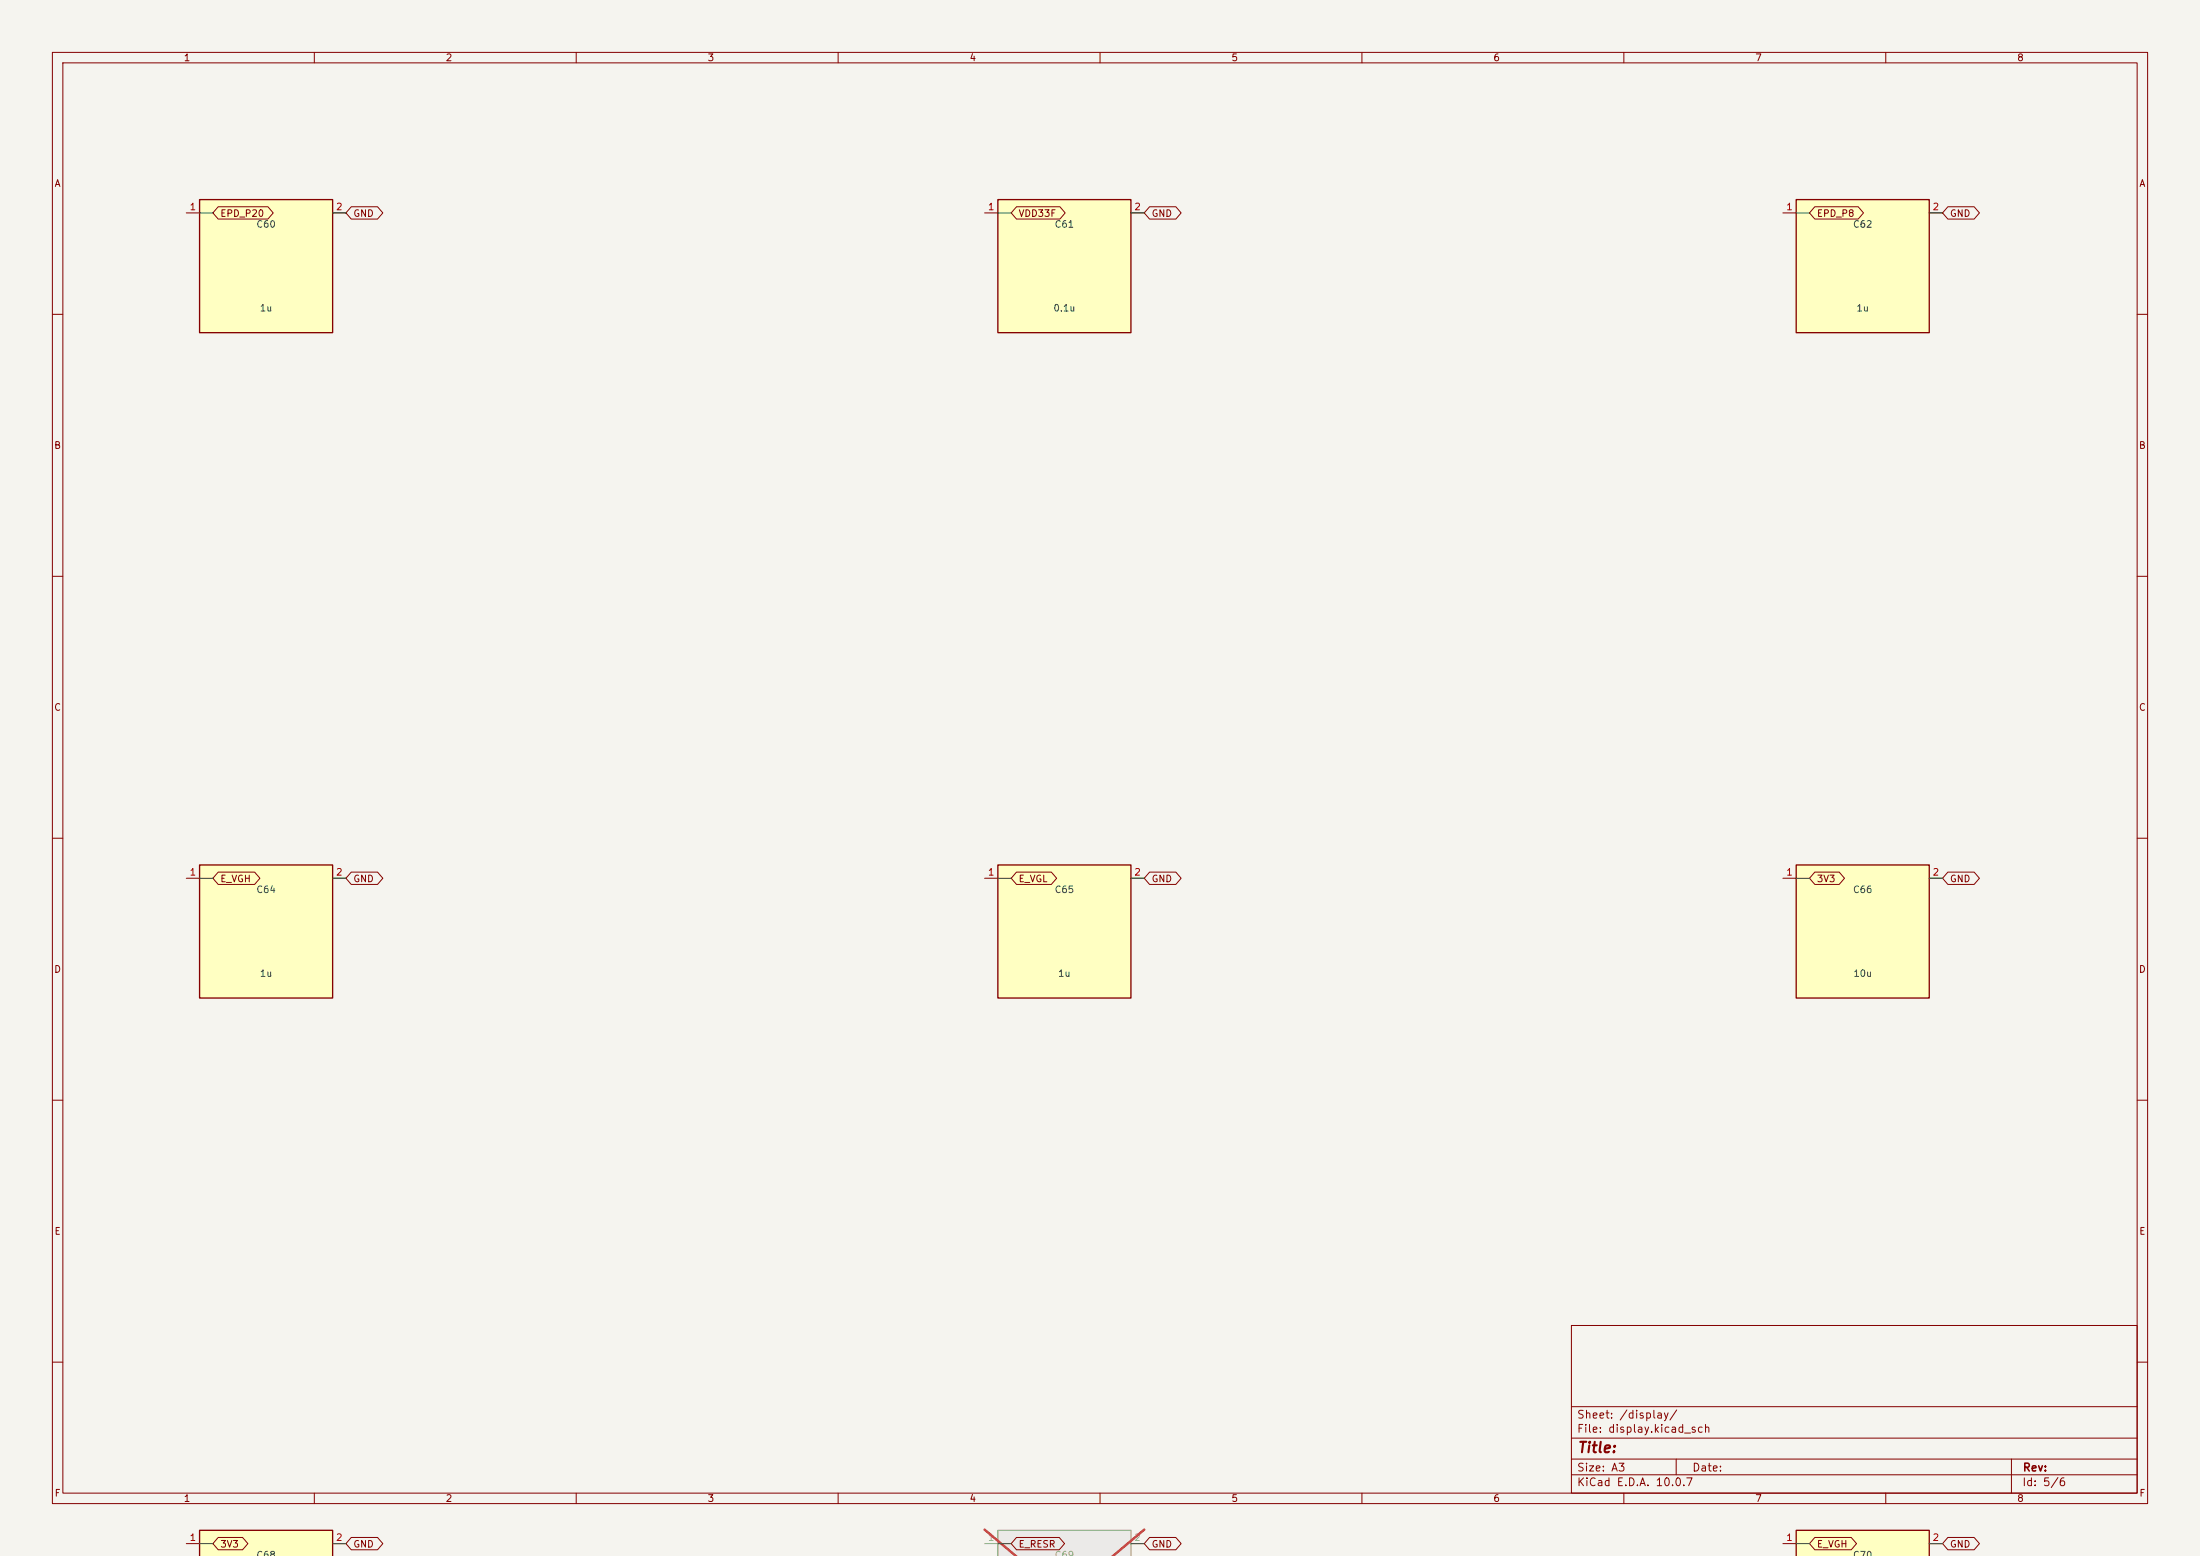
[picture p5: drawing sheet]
<svg xmlns="http://www.w3.org/2000/svg" width="420mm" height="297mm" viewBox="0 0 420 297" stroke-linecap="round" stroke-linejoin="round" font-family="sans-serif">
<path d="M0 0h420v297h-420z" fill="#f5f4ef" stroke="#f5f4ef" stroke-width=".19"/>
<g fill="none" stroke="#840000" stroke-width=".19">
<path d="M10 10h400v277h-400zM12 12h396v273h-396zM60 10v2M110 10v2M160 10v2M210 10v2M260 10v2M310 10v2M360 10v2M10 60h2M408 60h2M10 110h2"/>
<path d="M408 110h2M10 160h2M408 160h2M10 210h2M408 210h2M300 253h108v32h-108zM10 260h2M300 278.5h108M300 274.5h108M300 268.5h108M320 278.5v3M384 278.5v6.5"/>
<path d="M408 260h2M60 285v2M110 285v2M160 285v2M210 285v2M260 285v2M300 281.5h108M310 285v2M360 285v2"/>
</g>
<path d="M190.5 38.1h25.4v25.4h-25.4z" fill="#ffffc2"/>
<path d="M190.5 38.1h25.4v25.4h-25.4z" fill="none" stroke="#840000" stroke-width=".25"/>
<path d="M188 40.6h2.5M215.9 40.6h2.5" fill="none" stroke="#840000" stroke-width=".19"/>
<path d="M190.5 292.1h25.4v5h-25.4z" fill="#ebeae8"/>
<path d="M190.5 297.1v-5h25.4v5" fill="none" stroke="#9c9b98" stroke-width=".25"/>
<path d="M188 294.6h2.5M215.9 294.6h2.5" fill="none" stroke="#9c9b98" stroke-width=".19"/>
<path d="M188 292l6 5.1M218.4 292l-6 5.1" fill="none" stroke="#e12e31" stroke-width=".46"/>
<path d="M38.1 292.1h25.4v5h-25.4z" fill="#ffffc2"/>
<path d="M38.1 297.1v-5h25.4v5" fill="none" stroke="#840000" stroke-width=".25"/>
<path d="M35.6 294.6h2.5M63.5 294.6h2.5" fill="none" stroke="#840000" stroke-width=".19"/>
<path d="M38.1 165.1h25.4v25.4h-25.4z" fill="#ffffc2"/>
<path d="M38.1 165.1h25.4v25.4h-25.4z" fill="none" stroke="#840000" stroke-width=".25"/>
<path d="M35.6 167.6h2.5M63.5 167.6h2.5" fill="none" stroke="#840000" stroke-width=".19"/>
<path d="M38.1 38.1h25.4v25.4h-25.4z" fill="#ffffc2"/>
<path d="M38.1 38.1h25.4v25.4h-25.4z" fill="none" stroke="#840000" stroke-width=".25"/>
<path d="M35.6 40.6h2.5M63.5 40.6h2.5" fill="none" stroke="#840000" stroke-width=".19"/>
<path d="M342.9 292.1h25.4v5h-25.4z" fill="#ffffc2"/>
<path d="M342.9 297.1v-5h25.4v5" fill="none" stroke="#840000" stroke-width=".25"/>
<path d="M340.4 294.6h2.5M368.3 294.6h2.5" fill="none" stroke="#840000" stroke-width=".19"/>
<path d="M342.9 38.1h25.4v25.4h-25.4z" fill="#ffffc2"/>
<path d="M342.9 38.1h25.4v25.4h-25.4z" fill="none" stroke="#840000" stroke-width=".25"/>
<path d="M340.4 40.6h2.5M368.3 40.6h2.5" fill="none" stroke="#840000" stroke-width=".19"/>
<path d="M190.5 165.1h25.4v25.4h-25.4z" fill="#ffffc2"/>
<path d="M190.5 165.1h25.4v25.4h-25.4z" fill="none" stroke="#840000" stroke-width=".25"/>
<path d="M188 167.6h2.5M215.9 167.6h2.5" fill="none" stroke="#840000" stroke-width=".19"/>
<path d="M342.9 165.1h25.4v25.4h-25.4z" fill="#ffffc2"/>
<path d="M342.9 165.1h25.4v25.4h-25.4z" fill="none" stroke="#840000" stroke-width=".25"/>
<g fill="none" stroke="#840000" stroke-width=".19">
<path d="M41.7 39.5h9.4l1.1 1.1-1.1 1.2h-9.4l-1.1-1.2zM67.1 39.5h5l1 1.1-1 1.2h-5l-1.1-1.2zM194.1 39.5h8.2l1.1 1.1-1.1 1.2h-8.2l-1.1-1.2zM219.5 39.5h5l1 1.1-1 1.2h-5l-1.1-1.2zM346.5 39.5h8.2l1.1 1.1-1.1 1.2h-8.2l-1.1-1.2zM371.9 39.5h5l1 1.1-1 1.2h-5l-1.1-1.2zM41.7 166.5h6.9l1 1.1-1 1.2h-6.9l-1.1-1.2zM67.1 166.5h5l1 1.1-1 1.2h-5l-1.1-1.2zM194.1 166.5h6.6l1 1.1-1 1.2h-6.6l-1.1-1.2zM219.5 166.5h5l1 1.1-1 1.2h-5l-1.1-1.2zM340.4 167.6h2.5M346.5 166.5h4.6l1 1.1-1 1.2h-4.6l-1.1-1.2z"/>
<path d="M368.3 167.6h2.5M371.9 166.5h5l1 1.1-1 1.2h-5l-1.1-1.2zM41.7 293.5h4.6l1 1.1-1 1.2h-4.6l-1.1-1.2zM67.1 293.5h5l1 1.1-1 1.2h-5l-1.1-1.2zM194.1 293.5h8.1l1 1.1-1 1.2h-8.1l-1.1-1.2zM219.5 293.5h5l1 1.1-1 1.2h-5l-1.1-1.2zM346.5 293.5h6.9l1 1.1-1 1.2h-6.9l-1.1-1.2zM371.9 293.5h5l1 1.1-1 1.2h-5l-1.1-1.2z"/>
</g>
<g fill="none" stroke="#009600" stroke-width=".19">
<path d="M38.1 40.6h2.5M63.5 40.6h2.5M190.5 40.6h2.5M215.9 40.6h2.5M342.9 40.6h2.5M368.3 40.6h2.5M38.1 167.6h2.5M63.5 167.6h2.5M190.5 167.6h2.5M215.9 167.6h2.5M342.9 167.6h2.5M368.3 167.6h2.5"/>
<path d="M38.1 294.6h2.5M63.5 294.6h2.5M190.5 294.6h2.5M215.9 294.6h2.5M342.9 294.6h2.5M368.3 294.6h2.5"/>
</g>
<text font-size="2" fill="#840000" x="301" y="277.8">Title:</text>
<g font-size="1.5" fill="#840000">
<text x="300.9" y="273.8">File: display.kicad_sch</text>
<text x="300.9" y="271.1">Sheet: /display/</text>
<text x="300.9" y="281.2">Size: A3</text>
<text x="322.9" y="281.2">Date:</text>
<text x="386" y="281.2">Rev:</text>
<text x="300.9" y="284">KiCad E.D.A. 10.0.7</text>
<text x="385.9" y="284">Id: 5/6</text>
</g>
<g font-size="1.3" fill="#840000">
<text x="35" y="12">1</text>
<text x="85" y="12">2</text>
<text x="135" y="12">3</text>
<text x="185" y="12">4</text>
<text x="235" y="12">5</text>
<text x="285" y="12">6</text>
<text x="335" y="12">7</text>
<text x="385" y="12">8</text>
<text x="10.3" y="36">A</text>
<text x="408.3" y="36">A</text>
<text x="41.9" y="41.7">EPD_P20</text>
<text x="67.3" y="41.7">GND</text>
<text x="194.3" y="41.7">VDD33F</text>
<text x="219.7" y="41.7">GND</text>
<text x="346.7" y="41.7">EPD_P8</text>
<text x="372.1" y="41.7">GND</text>
<text x="10.2" y="86">B</text>
<text x="408.2" y="86">B</text>
<text x="10.2" y="136">C</text>
<text x="408.2" y="136">C</text>
<text x="41.9" y="168.7">E_VGH</text>
<text x="67.3" y="168.7">GND</text>
<text x="194.3" y="168.7">E_VGL</text>
<text x="219.7" y="168.7">GND</text>
<text x="346.7" y="168.7">3V3</text>
<text x="372.1" y="168.7">GND</text>
<text x="10.2" y="186">D</text>
<text x="408.2" y="186">D</text>
<text x="10.3" y="236">E</text>
<text x="408.3" y="236">E</text>
<text x="10.3" y="286">F</text>
<text x="35" y="287">1</text>
<text x="85" y="287">2</text>
<text x="135" y="287">3</text>
<text x="185" y="287">4</text>
<text x="235" y="287">5</text>
<text x="285" y="287">6</text>
<text x="335" y="287">7</text>
<text x="385" y="287">8</text>
<text x="408.3" y="286">F</text>
<text x="41.9" y="295.7">3V3</text>
<text x="67.3" y="295.7">GND</text>
<text x="194.3" y="295.7">E_RESR</text>
<text x="219.7" y="295.7">GND</text>
<text x="346.7" y="295.7">E_VGH</text>
<text x="372.1" y="295.7">GND</text>
</g>
<g font-size="1.3" fill="#a90000">
<text x="36.1" y="40.4">1</text>
<text x="64" y="40.4">2</text>
<text x="188.5" y="40.4">1</text>
<text x="216.4" y="40.4">2</text>
<text x="340.9" y="40.4">1</text>
<text x="368.8" y="40.4">2</text>
<text x="36.1" y="167.4">1</text>
<text x="64" y="167.4">2</text>
<text x="188.5" y="167.4">1</text>
<text x="216.4" y="167.4">2</text>
<text x="340.9" y="167.4">1</text>
<text x="368.8" y="167.4">2</text>
<text x="36.1" y="294.4">1</text>
<text x="64" y="294.4">2</text>
<text x="340.9" y="294.4">1</text>
<text x="368.8" y="294.4">2</text>
</g>
<g font-size="1.3" fill="#006464">
<text x="48.8" y="43.8">C60</text>
<text x="201.2" y="43.8">C61</text>
<text x="353.6" y="43.8">C62</text>
<text x="49.5" y="59.8">1u</text>
<text x="201" y="59.8">0.1u</text>
<text x="354.3" y="59.8">1u</text>
<text x="48.8" y="170.8">C64</text>
<text x="201.2" y="170.8">C65</text>
<text x="353.6" y="170.8">C66</text>
<text x="49.5" y="186.8">1u</text>
<text x="201.9" y="186.8">1u</text>
<text x="353.7" y="186.8">10u</text>
<text x="48.8" y="297.8">C68</text>
<text x="353.6" y="297.8">C70</text>
</g>
<g font-size="1.3" fill="#a5a4a2">
<text x="188.5" y="294.4">1</text>
<text x="216.4" y="294.4">2</text>
</g>
<text font-size="1.3" fill="#939391" x="201.2" y="297.8">C69</text>
</svg>
